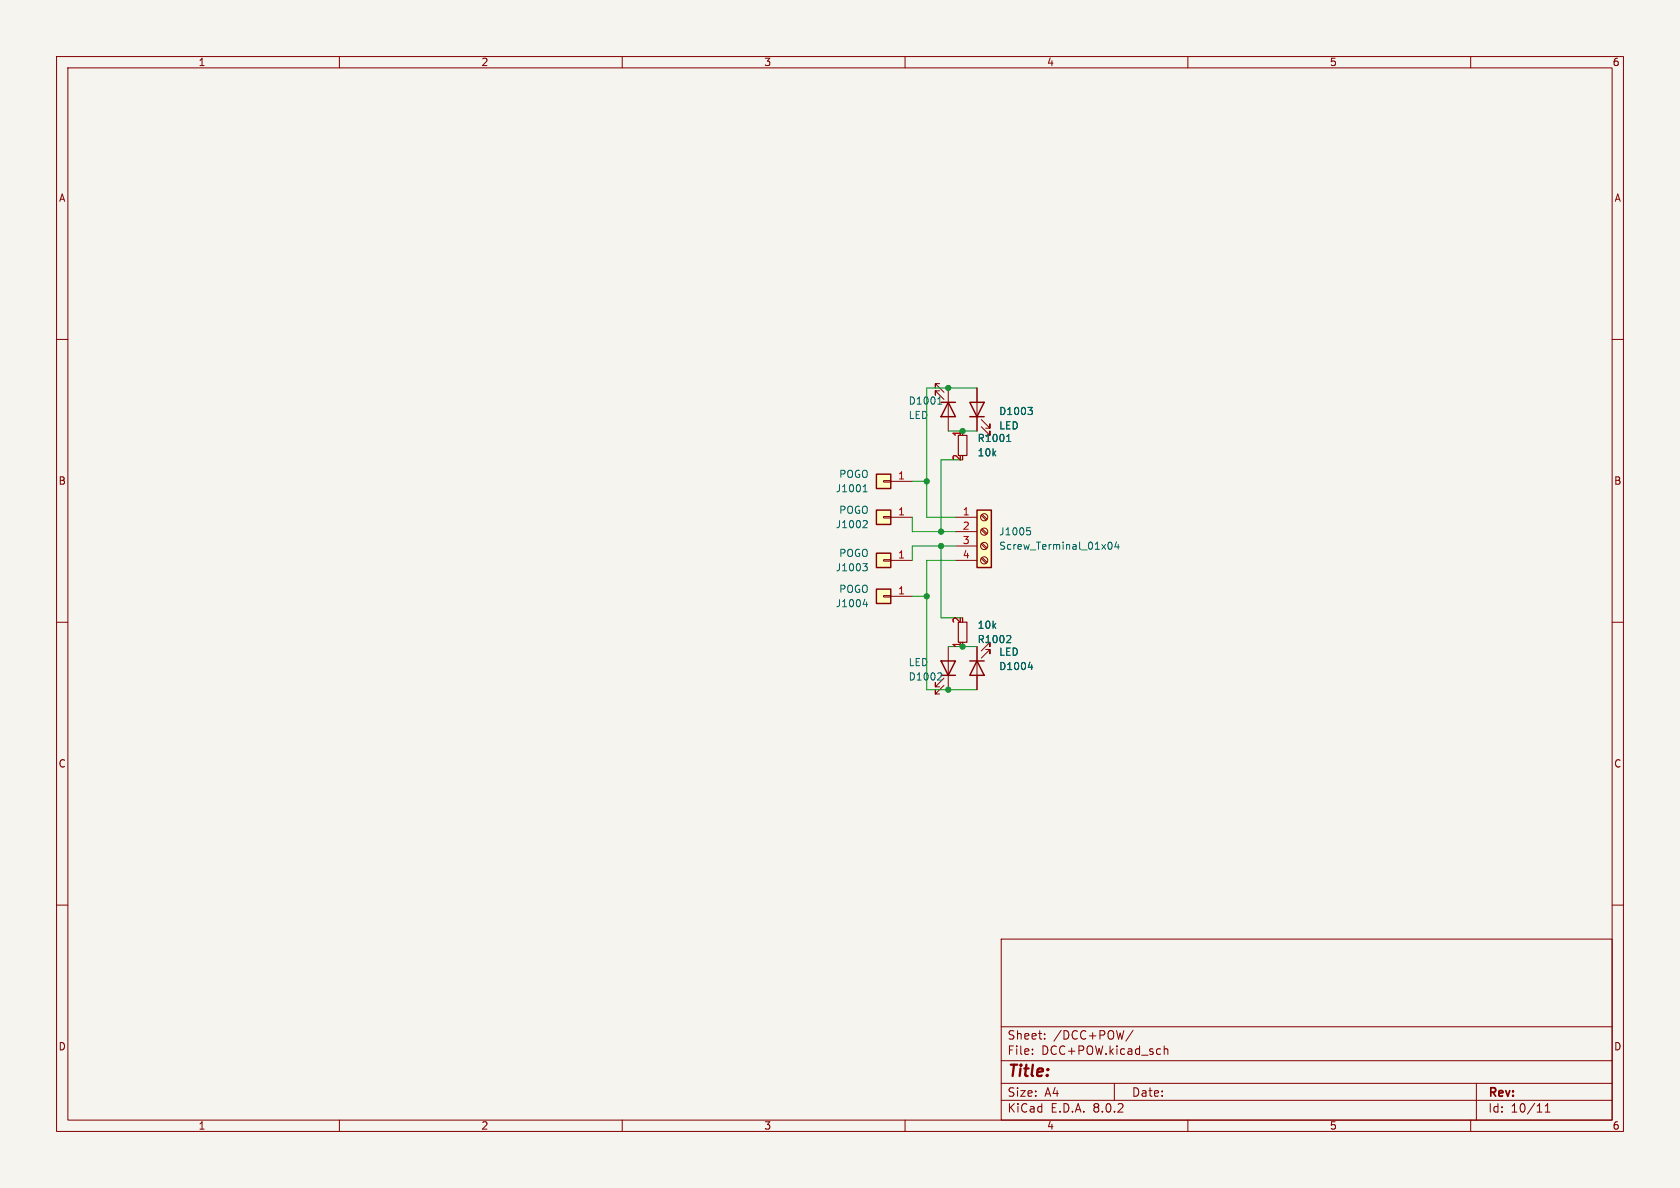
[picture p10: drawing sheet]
<svg xmlns="http://www.w3.org/2000/svg" width="297mm" height="210mm" viewBox="0 0 297 210" stroke-linecap="round" stroke-linejoin="round" font-family="sans-serif">
<path d="M0 0h297v210h-297z" fill="#f5f4ef" stroke="#f5f4ef" stroke-width=".18"/>
<g fill="none" stroke="#840000" stroke-width=".18">
<path d="M10 10h277v190h-277zM12 12h273v186h-273zM60 10v2M110 10v2M160 10v2M210 10v2M260 10v2M10 60h2M285 60h2M10 110h2M285 110h2M10 160h2"/>
<path d="M285 160h2M177 166h108v32h-108zM60 198v2M110 198v2M160 198v2M177 194.5h108M177 191.5h108M177 187.5h108M177 181.5h108M182.5 186.3v.1M182.5 185.5v.1M184.7 183.6v.1"/>
<path d="M184.7 182.8v.1M197 191.5v3M200.3 182.1l-1.3 2M205.8 184.9v1.5M205.8 185.5l.2-.1 .4 .1 .1 .9M210 198v2M260 198v2M261 191.5v6.5M273.2 196.6h.8M273.2 195.5l.4-.4v1.5"/>
</g>
<path d="M172.7 90.2h2.6v10.1h-2.6z" fill="#ffffc2"/>
<path d="M171.4 71.1h2.6l-1.3 2.6zM171.4 73.7h2.6M172.7 90.2h2.6v10.1h-2.6z" fill="none" stroke="#840000" stroke-width=".25"/>
<g fill="none" stroke="#840000" stroke-width=".18">
<path d="M172.7 68.6v7.6M173.5 75.4l1.5 1.6v-.8v.8h-.8M173.5 74.2l1.5 1.5v-.8v.8h-.8M168.9 91.4h3.8M168.9 94h3.8M168.9 96.5h3.8M168.9 99.1h3.8M173.5 98.7l.8 .9M173.5 96.2l.8 .8M173.5 93.6l.8 .9M173.5 91.1l.8 .8M173.6 98.6l.9 .8"/>
<path d="M173.6 96l.9 .9M173.6 93.5l.9 .8M173.6 90.9l.9 .9"/>
<circle cx="174" cy="96.5" r=".63"/>
<circle cx="174" cy="91.4" r=".63"/>
<circle cx="174" cy="99.1" r=".63"/>
<circle cx="174" cy="94" r=".63"/>
</g>
<path d="M181.7 72h.8l-.4 .5M182.3 72.5l.2 .2v.3l-.2 .3M181.5 93.3h.6M181.7 93.8h.3l.2 .2-.1 .5-.4 .1M196 96l.2-.2a.68 .68 0 0 1 .4 .7 .68 .68 0 0 1-.4 .6l-.2-.1-.1-.4zM197.4 95.8l-.3 .9h.8M197.7 96.3v.8" fill="none" stroke="#006464" stroke-width=".18"/>
<path d="M154.9 83.8h2.6v2.6h-2.6z" fill="#ffffc2"/>
<path d="M166.1 67.8h-.7v.8v-.8l1.5 1.5M166.1 69.1h-.7v.8v-.8l1.5 1.5M167.6 68.6v7.6M156.2 85h1.3v.2h-1.3zM157.5 85.1h3.8" fill="none" stroke="#840000" stroke-width=".18"/>
<path d="M166.4 71.1h2.5M167.6 71.1l1.3 2.6h-2.5zM154.9 83.8h2.6v2.6h-2.6z" fill="none" stroke="#840000" stroke-width=".25"/>
<path d="M165.8 71.4h.7M165.9 70.5l.2-.3v1.2M152.6 86.9h.7M152.7 86l.3-.3v1.2" fill="none" stroke="#006464" stroke-width=".18"/>
<path d="M154.9 90.2h2.6v2.5h-2.6z" fill="#ffffc2"/>
<path d="M156.2 91.3h1.3v.3h-1.3zM157.5 91.4h3.8M166.9 119.9l-1.5 1.5v-.7v.7h.7M167.6 114.3v7.6M166.9 121.2l-1.5 1.5v-.8v.8h.7" fill="none" stroke="#840000" stroke-width=".18"/>
<path d="M154.9 90.2h2.6v2.5h-2.6zM166.4 116.8h2.5l-1.3 2.6zM166.4 119.4h2.5" fill="none" stroke="#840000" stroke-width=".25"/>
<path d="M152.8 92l.4 .1 .1 .3-.8 .9h.8M166.3 118.9l.2 .3-.1 .3-.7 .7h.8" fill="none" stroke="#006464" stroke-width=".18"/>
<path d="M154.9 104.1h2.6v2.6h-2.6z" fill="#ffffc2"/>
<path d="M156.2 105.3h1.3v.2h-1.3zM157.5 105.4h3.8M172.7 114.3v7.6M174.2 113.5h.8v.8v-.8l-1.5 1.6M174.2 114.8h.8v.8v-.8l-1.5 1.5" fill="none" stroke="#840000" stroke-width=".18"/>
<path d="M154.9 104.1h2.6v2.6h-2.6zM171.4 116.8h2.6M172.7 116.8l1.3 2.6h-2.6z" fill="none" stroke="#840000" stroke-width=".25"/>
<path d="M152.6 106.8h.8M153.2 106.4v.9M178.5 112.3l.2 .3-.1 .3-.7 .7h.8M181.8 117.9h.8M182.4 117.5v.9" fill="none" stroke="#006464" stroke-width=".18"/>
<path d="M169.4 110h1.5v3.5h-1.5z" fill="none" stroke="#840000" stroke-width=".2"/>
<path d="M154.9 97.8h2.6v2.5h-2.6z" fill="#ffffc2"/>
<path d="M172.7 68.6v2.5M172.7 73.7v2.5M156.2 98.9h1.3v.3h-1.3zM157.5 99.1h3.8M172.7 114.3v2.5M172.7 119.4v2.5" fill="none" stroke="#840000" stroke-width=".18"/>
<path d="M154.9 97.8h2.6v2.5h-2.6z" fill="none" stroke="#840000" stroke-width=".25"/>
<path d="M178 78h.7M178.1 77.1l.2-.3v1.2M181.7 72h.8l-.4 .5M182.3 72.5l.2 .2v.3l-.2 .3M152.5 99.6h.8l-.4 .5 .4 .1v.5l-.2 .2h-.4M178.5 112.3l.2 .3-.1 .3-.7 .7h.8M181.8 117.9h.8M182.4 117.5v.9" fill="none" stroke="#006464" stroke-width=".18"/>
<path d="M169.4 77h1.5v3.5h-1.5z" fill="none" stroke="#840000" stroke-width=".2"/>
<path d="M167.6 76.2h5.1M172.7 68.6h-8.9v22.8h5.1M161.3 91.4v2.6h7.6M161.3 85.1h2.5M166.4 96.5v12.7h3.8M168.9 99.1h-5.1v22.8h8.9M168.9 96.5h-7.6v2.6M170.2 81.3h-3.8v12.7M161.3 105.4h2.5M167.6 114.3h5.1" fill="none" stroke="#009600" stroke-width=".18"/>
<g fill="#009600" stroke="#009600" stroke-width=".18">
<circle cx="167.6" cy="68.6" r=".46"/>
<circle cx="163.8" cy="105.4" r=".46"/>
<circle cx="170.2" cy="114.3" r=".46"/>
<circle cx="166.4" cy="96.5" r=".46"/>
<circle cx="166.4" cy="94" r=".46"/>
<circle cx="163.8" cy="85.1" r=".46"/>
<circle cx="167.6" cy="121.9" r=".46"/>
<circle cx="170.2" cy="76.2" r=".46"/>
</g>
<text font-size="2.8" fill="#840000" x="178" y="190.9">Title:</text>
<g font-size="2.1" fill="#840000">
<text x="178" y="184">Sheet:</text>
<text x="186.2" y="184">/DCC+POW/</text>
<text x="178" y="186.7">File:</text>
<text x="184.1" y="186.7">DCC+POW.kicad_sch</text>
<text x="178" y="196.9">KiCad</text>
<text x="178" y="194.1">Size:</text>
<text x="184.7" y="194.1">A4</text>
<text x="185.7" y="196.9">E.D.A.</text>
<text x="193.3" y="196.9">8.0.2</text>
<text x="200" y="194.1">Date:</text>
<text x="263" y="194.3">Rev:</text>
<text x="263" y="196.9">Id:</text>
<text x="267.1" y="196.9">10/11</text>
</g>
<g font-size="1.8" fill="#840000">
<text x="35" y="11.9">1</text>
<text x="85" y="11.9">2</text>
<text x="135" y="11.9">3</text>
<text x="185" y="11.9">4</text>
<text x="235" y="11.9">5</text>
<text x="285" y="11.9">6</text>
<text x="10.3" y="35.9">A</text>
<text x="285.3" y="35.9">A</text>
<text x="10.3" y="85.9">B</text>
<text x="285.3" y="85.9">B</text>
<text x="10.3" y="135.9">C</text>
<text x="285.3" y="135.9">C</text>
<text x="10.3" y="185.9">D</text>
<text x="285.3" y="185.9">D</text>
<text x="35" y="199.9">1</text>
<text x="85" y="199.9">2</text>
<text x="135" y="199.9">3</text>
<text x="185" y="199.9">4</text>
<text x="235" y="199.9">5</text>
<text x="285" y="199.9">6</text>
</g>
<g font-size="1.8" fill="#006464">
<text x="160.5" y="71.7">D1001</text>
<text x="160.5" y="74.3">LED</text>
<text x="176.5" y="76.1">LED</text>
<text x="176.5" y="73.6">D1003</text>
<text x="172.7" y="80.9">10k</text>
<text x="172.7" y="78.3">R1001</text>
<text x="147.7" y="87.2">J1001</text>
<text x="148.3" y="84.7">POGO</text>
<text x="147.7" y="93.6">J1002</text>
<text x="148.3" y="91">POGO</text>
<text x="176.5" y="94.8">J1005</text>
<text x="147.7" y="101.2">J1003</text>
<text x="148.3" y="98.7">POGO</text>
<text x="176.5" y="97.4">Screw_Terminal_01x04</text>
<text x="147.7" y="107.5">J1004</text>
<text x="148.3" y="105">POGO</text>
<text x="172.7" y="111.4">10k</text>
<text x="172.7" y="113.9">R1002</text>
<text x="160.5" y="118">LED</text>
<text x="176.5" y="116.1">LED</text>
<text x="176.5" y="118.7">D1004</text>
<text x="160.5" y="120.5">D1002</text>
</g>
<g font-size="1.8" fill="#a90000">
<text x="169.9" y="77.3" transform="rotate(-90 169.9 77.3)">1</text>
<text x="169.9" y="81.6" transform="rotate(-90 169.9 81.6)">2</text>
<text x="158.7" y="84.8">1</text>
<text x="158.7" y="91.2">1</text>
<text x="170.1" y="91.2">1</text>
<text x="170.1" y="93.7">2</text>
<text x="158.7" y="98.8">1</text>
<text x="170.1" y="96.3">3</text>
<text x="170.1" y="98.8">4</text>
<text x="158.7" y="105.2">1</text>
<text x="169.9" y="110.3" transform="rotate(-90 169.9 110.3)">2</text>
<text x="169.9" y="114.6" transform="rotate(-90 169.9 114.6)">1</text>
</g>
</svg>
